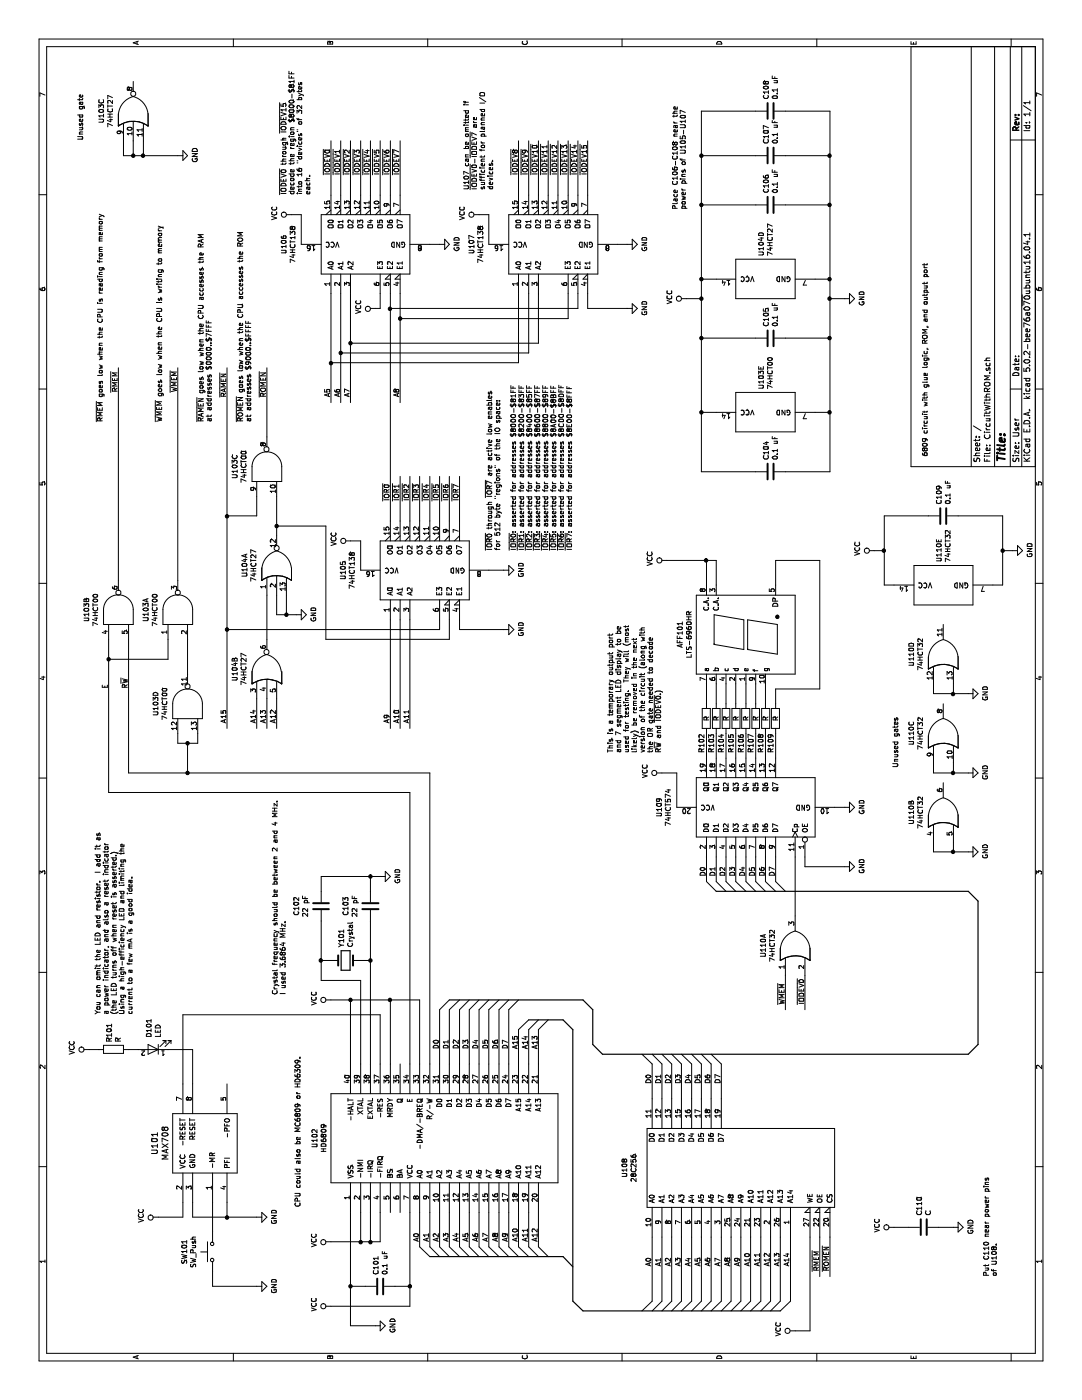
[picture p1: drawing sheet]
EESchema Schematic File Version 4
LIBS:CircuitWithROM-cache
EELAYER 26 0
EELAYER END
$Descr User 14173 10953
encoding utf-8
Sheet 1 1
Title ""
Date ""
Rev ""
Comp ""
Comment1 ""
Comment2 ""
Comment3 ""
Comment4 ""
$EndDescr
$Comp
L ya68k:MAX708 U101
U 1 1
P 2600 2050
F 0 "U101" H 2600 2537 60  0000 C CNN
F 1 "MAX708" H 2600 2431 60  0000 C CNN
F 2 "" H 2600 2050 60  0000 C CNN
F 3 "" H 2600 2050 60  0000 C CNN
	1    2600 2050
	1    0    0    -1  
$EndComp
$Comp
L Switch:SW_Push SW101
U 1 1
P 1500 2150
F 0 "SW101" H 1500 2435 50  0000 C CNN
F 1 "SW_Push" H 1500 2344 50  0000 C CNN
F 2 "" H 1500 2350 50  0001 C CNN
F 3 "" H 1500 2350 50  0001 C CNN
	1    1500 2150
	1    0    0    -1  
$EndComp
Wire Wire Line
	2000 1850 1850 1850
Wire Wire Line
	1850 1850 1850 1600
$Comp
L power:VCC #PWR?
U 1 1
P 1850 1600
F 0 "#PWR?" H 1850 1450 50  0001 C CNN
F 1 "VCC" H 1867 1773 50  0000 C CNN
F 2 "" H 1850 1600 50  0001 C CNN
F 3 "" H 1850 1600 50  0001 C CNN
	1    1850 1600
	1    0    0    -1  
$EndComp
Wire Wire Line
	2000 1950 1850 1950
Wire Wire Line
	1850 1950 1850 2300
Wire Wire Line
	2000 2300 1850 2300
Connection ~ 1850 2300
Wire Wire Line
	1850 2300 1850 2600
$Comp
L power:GND #PWR?
U 1 1
P 1850 2600
F 0 "#PWR?" H 1850 2350 50  0001 C CNN
F 1 "GND" H 1855 2427 50  0000 C CNN
F 2 "" H 1850 2600 50  0001 C CNN
F 3 "" H 1850 2600 50  0001 C CNN
	1    1850 2600
	1    0    0    -1  
$EndComp
Wire Wire Line
	2000 2150 1700 2150
Wire Wire Line
	1300 2150 1150 2150
Wire Wire Line
	1150 2150 1150 2600
$Comp
L power:GND #PWR?
U 1 1
P 1150 2600
F 0 "#PWR?" H 1150 2350 50  0001 C CNN
F 1 "GND" H 1155 2427 50  0000 C CNN
F 2 "" H 1150 2600 50  0001 C CNN
F 3 "" H 1150 2600 50  0001 C CNN
	1    1150 2600
	1    0    0    -1  
$EndComp
$Comp
L HD6809:HD6809 U102
U 1 1
P 2650 4500
F 0 "U102" H 2650 5815 50  0000 C CNN
F 1 "HD6809" H 2650 5724 50  0000 C CNN
F 2 "MODULE" H 2650 4500 50  0001 C CNN
F 3 "DOCUMENTATION" H 2650 4500 50  0001 C CNN
	1    2650 4500
	1    0    0    -1  
$EndComp
Wire Wire Line
	3400 3850 3900 3850
Wire Wire Line
	3900 3850 3900 1850
Wire Wire Line
	3900 1850 3200 1850
$Comp
L device:LED D101
U 1 1
P 3550 1550
F 0 "D101" V 3588 1433 50  0000 R CNN
F 1 "LED" V 3497 1433 50  0000 R CNN
F 2 "" H 3550 1550 50  0001 C CNN
F 3 "" H 3550 1550 50  0001 C CNN
	1    3550 1550
	0    -1   -1   0   
$EndComp
$Comp
L device:R R101
U 1 1
P 3550 1150
F 0 "R101" H 3620 1196 50  0000 L CNN
F 1 "R" H 3620 1105 50  0000 L CNN
F 2 "" V 3480 1150 50  0001 C CNN
F 3 "" H 3550 1150 50  0001 C CNN
	1    3550 1150
	1    0    0    -1  
$EndComp
Wire Wire Line
	3550 1300 3550 1400
Wire Wire Line
	3550 1700 3550 1950
Wire Wire Line
	3550 1950 3200 1950
Wire Wire Line
	3550 1000 3550 900 
$Comp
L power:VCC #PWR?
U 1 1
P 3550 900
F 0 "#PWR?" H 3550 750 50  0001 C CNN
F 1 "VCC" H 3567 1073 50  0000 C CNN
F 2 "" H 3550 900 50  0001 C CNN
F 3 "" H 3550 900 50  0001 C CNN
	1    3550 900 
	1    0    0    -1  
$EndComp
Wire Wire Line
	1900 3550 1150 3550
Wire Wire Line
	750  3550 750  3800
$Comp
L power:GND #PWR?
U 1 1
P 750 3800
F 0 "#PWR?" H 750 3550 50  0001 C CNN
F 1 "GND" H 755 3627 50  0000 C CNN
F 2 "" H 750 3800 50  0001 C CNN
F 3 "" H 750 3800 50  0001 C CNN
	1    750  3800
	1    0    0    -1  
$EndComp
Wire Wire Line
	1900 4150 1150 4150
Wire Wire Line
	950  4150 950  3350
$Comp
L power:VCC #PWR?
U 1 1
P 950 3350
F 0 "#PWR?" H 950 3200 50  0001 C CNN
F 1 "VCC" H 967 3523 50  0000 C CNN
F 2 "" H 950 3350 50  0001 C CNN
F 3 "" H 950 3350 50  0001 C CNN
	1    950  3350
	1    0    0    -1  
$EndComp
$Comp
L device:C C101
U 1 1
P 1150 3850
F 0 "C101" H 1265 3896 50  0000 L CNN
F 1 "0.1 uF" H 1265 3805 50  0000 L CNN
F 2 "" H 1188 3700 50  0001 C CNN
F 3 "" H 1150 3850 50  0001 C CNN
	1    1150 3850
	1    0    0    -1  
$EndComp
Wire Wire Line
	1150 3700 1150 3550
Connection ~ 1150 3550
Wire Wire Line
	1150 3550 750  3550
Wire Wire Line
	1150 4000 1150 4150
Connection ~ 1150 4150
Wire Wire Line
	1150 4150 950  4150
Wire Wire Line
	3400 3550 4050 3550
Wire Wire Line
	4050 3550 4050 3350
$Comp
L power:VCC #PWR?
U 1 1
P 4050 3350
F 0 "#PWR?" H 4050 3200 50  0001 C CNN
F 1 "VCC" H 4067 3523 50  0000 C CNN
F 2 "" H 4050 3350 50  0001 C CNN
F 3 "" H 4050 3350 50  0001 C CNN
	1    4050 3350
	1    0    0    -1  
$EndComp
Wire Wire Line
	3400 4250 4050 4250
Wire Wire Line
	4050 4250 4050 3950
Connection ~ 4050 3550
$Comp
L device:Crystal Y101
U 1 1
P 4450 3500
F 0 "Y101" V 4404 3631 50  0000 L CNN
F 1 "Crystal" V 4495 3631 50  0000 L CNN
F 2 "" H 4450 3500 50  0001 C CNN
F 3 "" H 4450 3500 50  0001 C CNN
	1    4450 3500
	0    1    1    0   
$EndComp
Wire Wire Line
	4450 3250 4450 3350
Wire Wire Line
	4450 3750 4450 3650
$Comp
L device:C C102
U 1 1
P 5000 3250
F 0 "C102" V 4748 3250 50  0000 C CNN
F 1 "22 pF" V 4839 3250 50  0000 C CNN
F 2 "" H 5038 3100 50  0001 C CNN
F 3 "" H 5000 3250 50  0001 C CNN
	1    5000 3250
	0    1    1    0   
$EndComp
$Comp
L device:C C103
U 1 1
P 5000 3750
F 0 "C103" V 4748 3750 50  0000 C CNN
F 1 "22 pF" V 4839 3750 50  0000 C CNN
F 2 "" H 5038 3600 50  0001 C CNN
F 3 "" H 5000 3750 50  0001 C CNN
	1    5000 3750
	0    1    1    0   
$EndComp
Wire Wire Line
	4850 3250 4450 3250
Wire Wire Line
	4850 3750 4450 3750
Wire Wire Line
	5150 3250 5300 3250
Wire Wire Line
	5300 3250 5300 3750
Wire Wire Line
	5150 3750 5300 3750
Connection ~ 5300 3750
Wire Wire Line
	5300 3750 5300 3850
$Comp
L power:GND #PWR?
U 1 1
P 5300 3850
F 0 "#PWR?" H 5300 3600 50  0001 C CNN
F 1 "GND" H 5305 3677 50  0000 C CNN
F 2 "" H 5300 3850 50  0001 C CNN
F 3 "" H 5300 3850 50  0001 C CNN
	1    5300 3850
	1    0    0    -1  
$EndComp
Wire Wire Line
	1900 3850 1600 3850
Wire Wire Line
	1600 3850 1600 3750
$Comp
L power:VCC #PWR?
U 1 1
P 1600 3350
F 0 "#PWR?" H 1600 3200 50  0001 C CNN
F 1 "VCC" H 1617 3523 50  0000 C CNN
F 2 "" H 1600 3350 50  0001 C CNN
F 3 "" H 1600 3350 50  0001 C CNN
	1    1600 3350
	1    0    0    -1  
$EndComp
Wire Wire Line
	3400 3750 4450 3750
Connection ~ 4450 3750
Wire Wire Line
	4450 3250 4250 3250
Wire Wire Line
	4250 3250 4250 3650
Wire Wire Line
	4250 3650 3400 3650
Connection ~ 4450 3250
Wire Wire Line
	1900 3750 1600 3750
Connection ~ 1600 3750
Wire Wire Line
	1600 3750 1600 3650
Wire Wire Line
	1900 3650 1600 3650
Connection ~ 1600 3650
Wire Wire Line
	1600 3650 1600 3350
Text Notes 4100 2900 0    50   ~ 0
Crystal frequency should be between 2 and 4 MHz.\nI used 3.6864 MHz.
Text Notes 3900 1350 0    50   ~ 0
You can omit the LED and resistor.  I add it as\na power indicator, and also a reset indicator\n(the LED turns off when reset is asserted.)\nUsing a high-efficiency LED and limiting the\ncurrent to a few mA is a good idea.
Text Notes 9550 9400 0    50   ~ 0
6809 circuit with glue logic, ROM, and output port
Text Notes 1950 3050 0    50   ~ 0
CPU could also be MC6809 or HD6309.
Wire Wire Line
	3400 3950 4050 3950
Connection ~ 4050 3950
Wire Wire Line
	4050 3950 4050 3550
$Comp
L 74xx:74HC00 U103
U 2 1
P 8000 1200
F 0 "U103" H 8000 1525 50  0000 C CNN
F 1 "74HCT00" H 8000 1434 50  0000 C CNN
F 2 "" H 8000 1200 50  0001 C CNN
F 3 "" H 8000 1200 50  0001 C CNN
	2    8000 1200
	1    0    0    -1  
$EndComp
$Comp
L 74xx:74HC00 U103
U 1 1
P 8000 1800
F 0 "U103" H 8000 2125 50  0000 C CNN
F 1 "74HCT00" H 8000 2034 50  0000 C CNN
F 2 "" H 8000 1800 50  0001 C CNN
F 3 "" H 8000 1800 50  0001 C CNN
	1    8000 1800
	1    0    0    -1  
$EndComp
Wire Wire Line
	6150 4150 6150 1100
Wire Wire Line
	6150 1100 7500 1100
Wire Wire Line
	7700 1700 7500 1700
Wire Wire Line
	7500 1700 7500 1100
Connection ~ 7500 1100
Wire Wire Line
	7500 1100 7700 1100
Wire Wire Line
	3400 4150 6150 4150
$Comp
L 74xx:74HC00 U103
U 4 1
P 7050 1900
F 0 "U103" H 7050 2225 50  0000 C CNN
F 1 "74HCT00" H 7050 2134 50  0000 C CNN
F 2 "" H 7050 1900 50  0001 C CNN
F 3 "" H 7050 1900 50  0001 C CNN
	4    7050 1900
	1    0    0    -1  
$EndComp
Wire Wire Line
	3400 4350 6350 4350
Wire Wire Line
	6350 4350 6350 1900
Wire Wire Line
	6350 1300 7700 1300
Wire Wire Line
	6750 1800 6650 1800
Wire Wire Line
	6650 1800 6650 1900
Wire Wire Line
	6650 2000 6750 2000
Wire Wire Line
	6350 1900 6650 1900
Connection ~ 6350 1900
Wire Wire Line
	6350 1900 6350 1300
Connection ~ 6650 1900
Wire Wire Line
	6650 1900 6650 2000
Wire Wire Line
	7350 1900 7700 1900
Wire Wire Line
	8300 1200 10450 1200
Wire Wire Line
	8300 1800 10450 1800
Text Label 10200 1200 0    50   ~ 0
~RMEM
Text Label 10200 1800 0    50   ~ 0
~WMEM
$Comp
L 74xx:74LS27 U104
U 2 1
P 7400 2700
F 0 "U104" H 7400 3025 50  0000 C CNN
F 1 "74HCT27" H 7400 2934 50  0000 C CNN
F 2 "" H 7400 2700 50  0001 C CNN
F 3 "" H 7400 2700 50  0001 C CNN
	2    7400 2700
	1    0    0    -1  
$EndComp
Wire Wire Line
	1900 5150 1550 5150
Wire Wire Line
	1900 5250 1550 5250
Wire Wire Line
	1900 5350 1550 5350
Wire Wire Line
	1900 5450 1550 5450
Text Label 1600 5150 0    50   ~ 0
A9
Text Label 1600 5250 0    50   ~ 0
A10
Text Label 1600 5350 0    50   ~ 0
A11
Text Label 1600 5450 0    50   ~ 0
A12
Wire Wire Line
	3400 5450 3750 5450
Text Label 3550 5450 0    50   ~ 0
A13
Wire Wire Line
	3400 5250 3750 5250
Wire Wire Line
	3400 5350 3750 5350
Text Label 3550 5350 0    50   ~ 0
A14
Text Label 3550 5250 0    50   ~ 0
A15
Wire Wire Line
	7100 2600 6800 2600
Wire Wire Line
	7100 2700 6800 2700
Wire Wire Line
	7100 2800 6800 2800
Text Label 6850 2600 0    50   ~ 0
A14
Text Label 6850 2700 0    50   ~ 0
A13
Text Label 6850 2800 0    50   ~ 0
A12
$Comp
L 74xx:74LS27 U104
U 1 1
P 8450 2800
F 0 "U104" H 8450 3125 50  0000 C CNN
F 1 "74HCT27" H 8450 3034 50  0000 C CNN
F 2 "" H 8450 2800 50  0001 C CNN
F 3 "" H 8450 2800 50  0001 C CNN
	1    8450 2800
	1    0    0    -1  
$EndComp
Wire Wire Line
	8150 2700 7700 2700
Wire Wire Line
	8150 2800 7950 2800
Wire Wire Line
	7950 2800 7950 2900
Wire Wire Line
	8150 2900 7950 2900
Connection ~ 7950 2900
Wire Wire Line
	7950 2900 7950 3000
$Comp
L power:GND #PWR?
U 1 1
P 7950 3000
F 0 "#PWR?" H 7950 2750 50  0001 C CNN
F 1 "GND" H 7955 2827 50  0000 C CNN
F 2 "" H 7950 3000 50  0001 C CNN
F 3 "" H 7950 3000 50  0001 C CNN
	1    7950 3000
	1    0    0    -1  
$EndComp
$Comp
L 74xx:74HC00 U103
U 3 1
P 9450 2700
F 0 "U103" H 9450 3025 50  0000 C CNN
F 1 "74HCT00" H 9450 2934 50  0000 C CNN
F 2 "" H 9450 2700 50  0001 C CNN
F 3 "" H 9450 2700 50  0001 C CNN
	3    9450 2700
	1    0    0    -1  
$EndComp
Wire Wire Line
	9150 2800 8850 2800
Wire Wire Line
	6800 2300 7800 2300
Text Label 6850 2300 0    50   ~ 0
A15
Text Label 10150 2300 0    50   ~ 0
~RAMEN
Wire Wire Line
	9150 2600 8950 2600
Wire Wire Line
	8950 2600 8950 2300
Connection ~ 8950 2300
Wire Wire Line
	8950 2300 10450 2300
Wire Wire Line
	9750 2700 10450 2700
Text Label 10150 2700 0    50   ~ 0
~ROMEN
$Comp
L 74xx:74LS138 U105
U 1 1
P 8400 4250
F 0 "U105" H 8400 5028 50  0000 C CNN
F 1 "74HCT138" H 8400 4937 50  0000 C CNN
F 2 "" H 8400 4250 50  0001 C CNN
F 3 "" H 8400 4250 50  0001 C CNN
	1    8400 4250
	1    0    0    -1  
$EndComp
Wire Wire Line
	7900 3950 6800 3950
Wire Wire Line
	7900 4050 6800 4050
Wire Wire Line
	7900 4150 6800 4150
Text Label 6850 3950 0    50   ~ 0
A9
Text Label 6850 4050 0    50   ~ 0
A10
Text Label 6850 4150 0    50   ~ 0
A11
Wire Wire Line
	7900 4450 7800 4450
Wire Wire Line
	7800 4450 7800 2300
Connection ~ 7800 2300
Wire Wire Line
	7800 2300 8950 2300
Wire Wire Line
	7900 4650 7800 4650
Wire Wire Line
	7800 4650 7800 5100
Wire Wire Line
	8400 4950 8400 5100
$Comp
L power:GND #PWR?
U 1 1
P 7800 5100
F 0 "#PWR?" H 7800 4850 50  0001 C CNN
F 1 "GND" H 7805 4927 50  0000 C CNN
F 2 "" H 7800 5100 50  0001 C CNN
F 3 "" H 7800 5100 50  0001 C CNN
	1    7800 5100
	1    0    0    -1  
$EndComp
$Comp
L power:GND #PWR?
U 1 1
P 8400 5100
F 0 "#PWR?" H 8400 4850 50  0001 C CNN
F 1 "GND" H 8405 4927 50  0000 C CNN
F 2 "" H 8400 5100 50  0001 C CNN
F 3 "" H 8400 5100 50  0001 C CNN
	1    8400 5100
	1    0    0    -1  
$EndComp
Wire Wire Line
	7900 4550 7700 4550
Wire Wire Line
	7700 4550 7700 3300
Wire Wire Line
	7700 3300 8850 3300
Wire Wire Line
	8850 3300 8850 2800
Connection ~ 8850 2800
Wire Wire Line
	8850 2800 8750 2800
Wire Wire Line
	8400 3650 8700 3650
Wire Wire Line
	8700 3650 8700 3550
$Comp
L power:VCC #PWR?
U 1 1
P 8700 3550
F 0 "#PWR?" H 8700 3400 50  0001 C CNN
F 1 "VCC" H 8717 3723 50  0000 C CNN
F 2 "" H 8700 3550 50  0001 C CNN
F 3 "" H 8700 3550 50  0001 C CNN
	1    8700 3550
	1    0    0    -1  
$EndComp
Text Label 7200 1100 0    50   ~ 0
E
Text Label 7200 1300 0    50   ~ 0
R~W
$Comp
L 74xx:74LS138 U106
U 1 1
P 11700 3650
F 0 "U106" H 11700 4428 50  0000 C CNN
F 1 "74HCT138" H 11700 4337 50  0000 C CNN
F 2 "" H 11700 3650 50  0001 C CNN
F 3 "" H 11700 3650 50  0001 C CNN
	1    11700 3650
	1    0    0    -1  
$EndComp
Wire Wire Line
	8900 3950 11050 3950
Wire Wire Line
	11200 3850 11050 3850
Wire Wire Line
	11050 3850 11050 3800
$Comp
L power:VCC #PWR?
U 1 1
P 11050 3800
F 0 "#PWR?" H 11050 3650 50  0001 C CNN
F 1 "VCC" H 11067 3973 50  0000 C CNN
F 2 "" H 11050 3800 50  0001 C CNN
F 3 "" H 11050 3800 50  0001 C CNN
	1    11050 3800
	1    0    0    -1  
$EndComp
Wire Wire Line
	1900 5050 1550 5050
Text Label 1600 5050 0    50   ~ 0
A8
Wire Wire Line
	1900 4750 1550 4750
Wire Wire Line
	1900 4850 1550 4850
Wire Wire Line
	1900 4950 1550 4950
Text Label 1600 4750 0    50   ~ 0
A5
Text Label 1600 4850 0    50   ~ 0
A6
Text Label 1600 4950 0    50   ~ 0
A7
Wire Wire Line
	11200 4050 10950 4050
Text Label 10150 4050 0    50   ~ 0
A8
Wire Wire Line
	11700 4350 11700 4450
$Comp
L power:GND #PWR?
U 1 1
P 11700 4450
F 0 "#PWR?" H 11700 4200 50  0001 C CNN
F 1 "GND" H 11705 4277 50  0000 C CNN
F 2 "" H 11700 4450 50  0001 C CNN
F 3 "" H 11700 4450 50  0001 C CNN
	1    11700 4450
	1    0    0    -1  
$EndComp
Wire Wire Line
	11700 3050 12000 3050
Wire Wire Line
	12000 3050 12000 2950
$Comp
L power:VCC #PWR?
U 1 1
P 12000 2950
F 0 "#PWR?" H 12000 2800 50  0001 C CNN
F 1 "VCC" H 12017 3123 50  0000 C CNN
F 2 "" H 12000 2950 50  0001 C CNN
F 3 "" H 12000 2950 50  0001 C CNN
	1    12000 2950
	1    0    0    -1  
$EndComp
$Comp
L 74xx:74LS138 U107
U 1 1
P 11700 5550
F 0 "U107" H 11700 6328 50  0000 C CNN
F 1 "74HCT138" H 11700 6237 50  0000 C CNN
F 2 "" H 11700 5550 50  0001 C CNN
F 3 "" H 11700 5550 50  0001 C CNN
	1    11700 5550
	1    0    0    -1  
$EndComp
Wire Wire Line
	11700 6250 11700 6350
$Comp
L power:GND #PWR?
U 1 1
P 11700 6350
F 0 "#PWR?" H 11700 6100 50  0001 C CNN
F 1 "GND" H 11705 6177 50  0000 C CNN
F 2 "" H 11700 6350 50  0001 C CNN
F 3 "" H 11700 6350 50  0001 C CNN
	1    11700 6350
	1    0    0    -1  
$EndComp
Wire Wire Line
	11700 4950 12000 4950
Wire Wire Line
	12000 4950 12000 4850
$Comp
L power:VCC #PWR?
U 1 1
P 12000 4850
F 0 "#PWR?" H 12000 4700 50  0001 C CNN
F 1 "VCC" H 12017 5023 50  0000 C CNN
F 2 "" H 12000 4850 50  0001 C CNN
F 3 "" H 12000 4850 50  0001 C CNN
	1    12000 4850
	1    0    0    -1  
$EndComp
Wire Wire Line
	11200 5750 10950 5750
Wire Wire Line
	10950 5750 10950 4050
Connection ~ 10950 4050
Wire Wire Line
	10950 4050 10100 4050
Wire Wire Line
	11200 5950 11050 5950
Wire Wire Line
	11050 5950 11050 6350
$Comp
L power:GND #PWR?
U 1 1
P 11050 6350
F 0 "#PWR?" H 11050 6100 50  0001 C CNN
F 1 "GND" H 11055 6177 50  0000 C CNN
F 2 "" H 11050 6350 50  0001 C CNN
F 3 "" H 11050 6350 50  0001 C CNN
	1    11050 6350
	1    0    0    -1  
$EndComp
Wire Wire Line
	11200 5850 11050 5850
Wire Wire Line
	11050 5850 11050 3950
Connection ~ 11050 3950
Wire Wire Line
	11050 3950 11200 3950
Wire Wire Line
	11200 3350 10500 3350
Wire Wire Line
	11200 3450 10600 3450
Wire Wire Line
	11200 3550 10700 3550
Text Label 10150 3350 0    50   ~ 0
A5
Text Label 10150 3450 0    50   ~ 0
A6
Text Label 10150 3550 0    50   ~ 0
A7
Wire Wire Line
	11200 5250 10500 5250
Wire Wire Line
	10500 5250 10500 3350
Connection ~ 10500 3350
Wire Wire Line
	10500 3350 10100 3350
Wire Wire Line
	11200 5350 10600 5350
Wire Wire Line
	10600 5350 10600 3450
Connection ~ 10600 3450
Wire Wire Line
	10600 3450 10100 3450
Wire Wire Line
	11200 5450 10700 5450
Wire Wire Line
	10700 5450 10700 3550
Connection ~ 10700 3550
Wire Wire Line
	10700 3550 10100 3550
Wire Wire Line
	8900 4050 9350 4050
Wire Wire Line
	8900 4150 9350 4150
Wire Wire Line
	8900 4250 9350 4250
Wire Wire Line
	8900 4350 9350 4350
Wire Wire Line
	8900 4450 9350 4450
Wire Wire Line
	8900 4550 9350 4550
Wire Wire Line
	8900 4650 9350 4650
Text Label 9100 3950 0    50   ~ 0
~IOR0
Text Label 9100 4050 0    50   ~ 0
~IOR1
Text Label 9100 4150 0    50   ~ 0
~IOR2
Text Label 9100 4250 0    50   ~ 0
~IOR3
Text Label 9100 4350 0    50   ~ 0
~IOR4
Text Label 9100 4450 0    50   ~ 0
~IOR5
Text Label 9100 4550 0    50   ~ 0
~IOR6
Text Label 9100 4650 0    50   ~ 0
~IOR7
Wire Wire Line
	12200 3350 12750 3350
Wire Wire Line
	12200 3450 12750 3450
Wire Wire Line
	12200 3550 12750 3550
Wire Wire Line
	12200 3650 12750 3650
Wire Wire Line
	12200 3750 12750 3750
Wire Wire Line
	12200 3850 12750 3850
Wire Wire Line
	12200 3950 12750 3950
Wire Wire Line
	12200 4050 12750 4050
Wire Wire Line
	12200 5250 12750 5250
Wire Wire Line
	12200 5350 12750 5350
Wire Wire Line
	12200 5450 12750 5450
Wire Wire Line
	12200 5550 12750 5550
Wire Wire Line
	12200 5650 12750 5650
Wire Wire Line
	12200 5750 12750 5750
Wire Wire Line
	12200 5850 12750 5850
Wire Wire Line
	12200 5950 12750 5950
Text Label 12400 3350 0    50   ~ 0
~IODEV0
Text Label 12400 3450 0    50   ~ 0
~IODEV1
Text Label 12400 3550 0    50   ~ 0
~IODEV2
Text Label 12400 3650 0    50   ~ 0
~IODEV3
Text Label 12400 3750 0    50   ~ 0
~IODEV4
Text Label 12400 3850 0    50   ~ 0
~IODEV5
Text Label 12400 3950 0    50   ~ 0
~IODEV6
Text Label 12400 4050 0    50   ~ 0
~IODEV7
Text Label 12400 5250 0    50   ~ 0
~IODEV8
Text Label 12400 5350 0    50   ~ 0
~IODEV9
Text Label 12400 5450 0    50   ~ 0
~IODEV10
Text Label 12400 5550 0    50   ~ 0
~IODEV11
Text Label 12400 5650 0    50   ~ 0
~IODEV12
Text Label 12400 5750 0    50   ~ 0
~IODEV13
Text Label 12400 5850 0    50   ~ 0
~IODEV14
Text Label 12400 5950 0    50   ~ 0
~IODEV15
Text Notes 9900 1050 0    50   ~ 0
~RMEM~ goes low when the CPU is reading from memory
Text Notes 9900 1650 0    50   ~ 0
~WMEM~ goes low when the CPU is writing to memory
Text Notes 9900 2150 0    50   ~ 0
~RAMEN~ goes low when the CPU accesses the RAM\nat addresses $0000..$7FFF
Text Notes 9900 2550 0    50   ~ 0
~ROMEN~ goes low when the CPU accesses the ROM\nat addresses $9000..$FFFF
Text Notes 8600 5800 0    50   ~ 0
~IOR0~ through ~IOR7~ are active low enables\nfor 512 byte "regions" of the IO space:\n\n~IOR0~: asserted for addresses $8000-$81FF\n~IOR1~: asserted for addresses $8200-$83FF\n~IOR2~: asserted for addresses $8400-$85FF\n~IOR3~: asserted for addresses $8600-$87FF\n~IOR4~: asserted for addresses $8800-$89FF\n~IOR5~: asserted for addresses $8A00-$8BFF\n~IOR6~: asserted for addresses $8C00-$8DFF\n~IOR7~: asserted for addresses $8E00-$8FFF
Text Notes 12200 3150 0    50   ~ 0
~IODEV0~ through ~IODEV15~\ndecode the region $8000-$81FF\ninto 16 "devices" of 32 bytes\neach.
$Comp
L 74xx:74LS27 U104
U 4 1
P 11350 7750
F 0 "U104" H 11580 7796 50  0000 L CNN
F 1 "74HCT27" H 11580 7705 50  0000 L CNN
F 2 "" H 11350 7750 50  0001 C CNN
F 3 "" H 11350 7750 50  0001 C CNN
	4    11350 7750
	1    0    0    -1  
$EndComp
$Comp
L 74xx:74HC00 U103
U 5 1
P 10000 7750
F 0 "U103" H 10230 7796 50  0000 L CNN
F 1 "74HCT00" H 10230 7705 50  0000 L CNN
F 2 "" H 10000 7750 50  0001 C CNN
F 3 "" H 10000 7750 50  0001 C CNN
	5    10000 7750
	1    0    0    -1  
$EndComp
$Comp
L device:C C104
U 1 1
P 9400 7800
F 0 "C104" H 9515 7846 50  0000 L CNN
F 1 "0.1 uF" H 9515 7755 50  0000 L CNN
F 2 "" H 9438 7650 50  0001 C CNN
F 3 "" H 9400 7800 50  0001 C CNN
	1    9400 7800
	1    0    0    -1  
$EndComp
Wire Wire Line
	9400 7650 9400 7100
Wire Wire Line
	9400 7100 10000 7100
Wire Wire Line
	13050 7100 13050 7650
Wire Wire Line
	11150 7100 11150 6950
Connection ~ 11150 7100
Wire Wire Line
	11150 7100 11350 7100
$Comp
L power:VCC #PWR?
U 1 1
P 11150 6950
F 0 "#PWR?" H 11150 6800 50  0001 C CNN
F 1 "VCC" H 11167 7123 50  0000 C CNN
F 2 "" H 11150 6950 50  0001 C CNN
F 3 "" H 11150 6950 50  0001 C CNN
	1    11150 6950
	1    0    0    -1  
$EndComp
Wire Wire Line
	10000 7250 10000 7100
Connection ~ 10000 7100
Wire Wire Line
	10000 7100 10750 7100
Wire Wire Line
	11350 7250 11350 7100
Connection ~ 11350 7100
Wire Wire Line
	11350 7100 12100 7100
Wire Wire Line
	12100 7650 12100 7100
Connection ~ 12100 7100
Wire Wire Line
	12100 7100 12600 7100
Wire Wire Line
	12600 7650 12600 7100
Connection ~ 12600 7100
Wire Wire Line
	12600 7100 13050 7100
Wire Wire Line
	9400 7950 9400 8400
Wire Wire Line
	9400 8400 10000 8400
Wire Wire Line
	13050 8400 13050 7950
Wire Wire Line
	10000 8250 10000 8400
Connection ~ 10000 8400
Wire Wire Line
	10000 8400 10750 8400
Wire Wire Line
	11350 8250 11350 8400
Connection ~ 11350 8400
Wire Wire Line
	11350 8400 12100 8400
Wire Wire Line
	12100 7950 12100 8400
Connection ~ 12100 8400
Wire Wire Line
	12100 8400 12600 8400
Wire Wire Line
	12600 7950 12600 8400
Connection ~ 12600 8400
Wire Wire Line
	12600 8400 13050 8400
Wire Wire Line
	10750 7650 10750 7100
Connection ~ 10750 7100
Wire Wire Line
	10750 7100 11150 7100
Wire Wire Line
	10750 7950 10750 8400
Connection ~ 10750 8400
Wire Wire Line
	10750 8400 11150 8400
$Comp
L device:C C105
U 1 1
P 10750 7800
F 0 "C105" H 10865 7846 50  0000 L CNN
F 1 "0.1 uF" H 10865 7755 50  0000 L CNN
F 2 "" H 10788 7650 50  0001 C CNN
F 3 "" H 10750 7800 50  0001 C CNN
	1    10750 7800
	1    0    0    -1  
$EndComp
$Comp
L device:C C106
U 1 1
P 12100 7800
F 0 "C106" H 12215 7846 50  0000 L CNN
F 1 "0.1 uF" H 12215 7755 50  0000 L CNN
F 2 "" H 12138 7650 50  0001 C CNN
F 3 "" H 12100 7800 50  0001 C CNN
	1    12100 7800
	1    0    0    -1  
$EndComp
$Comp
L device:C C107
U 1 1
P 12600 7800
F 0 "C107" H 12715 7846 50  0000 L CNN
F 1 "0.1 uF" H 12715 7755 50  0000 L CNN
F 2 "" H 12638 7650 50  0001 C CNN
F 3 "" H 12600 7800 50  0001 C CNN
	1    12600 7800
	1    0    0    -1  
$EndComp
$Comp
L device:C C108
U 1 1
P 13050 7800
F 0 "C108" H 13165 7846 50  0000 L CNN
F 1 "0.1 uF" H 13165 7755 50  0000 L CNN
F 2 "" H 13088 7650 50  0001 C CNN
F 3 "" H 13050 7800 50  0001 C CNN
	1    13050 7800
	1    0    0    -1  
$EndComp
Text Notes 12050 6950 0    50   ~ 0
Place C106-C108 near the\npower pins of U105-U107
Wire Wire Line
	11150 8400 11150 8550
Connection ~ 11150 8400
Wire Wire Line
	11150 8400 11350 8400
$Comp
L power:GND #PWR?
U 1 1
P 11150 8550
F 0 "#PWR?" H 11150 8300 50  0001 C CNN
F 1 "GND" H 11155 8377 50  0000 C CNN
F 2 "" H 11150 8550 50  0001 C CNN
F 3 "" H 11150 8550 50  0001 C CNN
	1    11150 8550
	1    0    0    -1  
$EndComp
Text Notes 12250 5000 0    50   ~ 0
U107 can be omitted if\n~IODEV0~-~IODEV7~ are\nsufficient for planned I/O\ndevices.
Wire Wire Line
	3400 4450 3950 4450
Wire Wire Line
	3400 4550 3950 4550
Wire Wire Line
	3400 4650 3950 4650
Wire Wire Line
	3400 4750 3950 4750
Wire Wire Line
	3400 4850 3950 4850
Wire Wire Line
	3400 4950 3950 4950
Wire Wire Line
	3400 5050 3950 5050
Wire Wire Line
	3400 5150 3950 5150
Text Label 3550 4450 0    50   ~ 0
D0
Text Label 3550 4550 0    50   ~ 0
D1
Text Label 3550 4650 0    50   ~ 0
D2
Text Label 3550 4750 0    50   ~ 0
D3
Text Label 3550 4850 0    50   ~ 0
D4
Text Label 3550 4950 0    50   ~ 0
D5
Text Label 3550 5050 0    50   ~ 0
D6
Text Label 3550 5150 0    50   ~ 0
D7
Wire Wire Line
	1650 6600 1000 6600
Wire Wire Line
	1650 6700 1000 6700
Wire Wire Line
	1650 6800 1000 6800
Wire Wire Line
	1650 6900 1000 6900
Wire Wire Line
	1650 7000 1000 7000
Wire Wire Line
	1650 7100 1000 7100
Wire Wire Line
	1650 7200 1000 7200
Wire Wire Line
	1650 7300 1000 7300
Wire Wire Line
	1650 7400 1000 7400
Wire Wire Line
	1650 7500 1000 7500
Wire Wire Line
	1650 7600 1000 7600
Wire Wire Line
	1650 7700 1000 7700
Wire Wire Line
	1650 7800 1000 7800
Wire Wire Line
	1650 7900 1000 7900
Wire Wire Line
	1650 8000 1000 8000
Wire Wire Line
	1650 8200 700  8200
Text Label 1350 6600 0    50   ~ 0
A0
Text Label 1350 6700 0    50   ~ 0
A1
Text Label 1350 6800 0    50   ~ 0
A2
Text Label 1350 6900 0    50   ~ 0
A3
Text Label 1350 7000 0    50   ~ 0
A4
Text Label 1350 7100 0    50   ~ 0
A5
Text Label 1350 7200 0    50   ~ 0
A6
Text Label 1350 7300 0    50   ~ 0
A7
Text Label 1350 7400 0    50   ~ 0
A8
Text Label 1350 7500 0    50   ~ 0
A9
Text Label 1350 7600 0    50   ~ 0
A10
Text Label 1350 7700 0    50   ~ 0
A11
Text Label 1350 7800 0    50   ~ 0
A12
Text Label 1350 7900 0    50   ~ 0
A13
Text Label 1350 8000 0    50   ~ 0
A14
Wire Wire Line
	3050 6600 3400 6600
Wire Wire Line
	3050 6700 3400 6700
Wire Wire Line
	3050 6800 3400 6800
Wire Wire Line
	3050 6900 3400 6900
Wire Wire Line
	3050 7000 3400 7000
Wire Wire Line
	3050 7100 3400 7100
Wire Wire Line
	3050 7200 3400 7200
Wire Wire Line
	3050 7300 3400 7300
Text Label 3200 6600 0    50   ~ 0
D0
Text Label 3200 6700 0    50   ~ 0
D1
Text Label 3200 6800 0    50   ~ 0
D2
Text Label 3200 6900 0    50   ~ 0
D3
Text Label 3200 7000 0    50   ~ 0
D4
Text Label 3200 7100 0    50   ~ 0
D5
Text Label 3200 7200 0    50   ~ 0
D6
Text Label 3200 7300 0    50   ~ 0
D7
Wire Wire Line
	1650 8400 1250 8400
Wire Wire Line
	1650 8300 1250 8300
Text Label 1300 8400 0    50   ~ 0
~ROMEN~
Text Label 1300 8300 0    50   ~ 0
~RMEM~
Wire Wire Line
	1900 4250 1550 4250
Wire Wire Line
	1900 4350 1550 4350
Wire Wire Line
	1900 4450 1550 4450
Wire Wire Line
	1900 4550 1550 4550
Wire Wire Line
	1900 4650 1550 4650
Text Label 1600 4250 0    50   ~ 0
A0
Text Label 1600 4350 0    50   ~ 0
A1
Text Label 1600 4450 0    50   ~ 0
A2
Text Label 1600 4550 0    50   ~ 0
A3
Text Label 1600 4650 0    50   ~ 0
A4
Entry Bus Bus
	3750 5800 3850 5700
Entry Wire Line
	3750 5250 3850 5350
Entry Wire Line
	3750 5350 3850 5450
Entry Wire Line
	3750 5450 3850 5550
Entry Bus Bus
	1350 5800 1450 5700
Entry Wire Line
	1450 4350 1550 4250
Entry Wire Line
	1450 4450 1550 4350
Entry Wire Line
	1450 4550 1550 4450
Entry Wire Line
	1450 4650 1550 4550
Entry Wire Line
	1450 4750 1550 4650
Entry Wire Line
	1450 4850 1550 4750
Entry Wire Line
	1450 4950 1550 4850
Entry Wire Line
	1450 5050 1550 4950
Entry Wire Line
	1450 5150 1550 5050
Entry Wire Line
	1450 5250 1550 5150
Entry Wire Line
	1450 5350 1550 5250
Entry Wire Line
	1450 5450 1550 5350
Entry Wire Line
	1450 5550 1550 5450
Entry Bus Bus
	900  5900 1000 5800
Entry Wire Line
	900  6500 1000 6600
Entry Wire Line
	900  6600 1000 6700
Entry Wire Line
	900  6700 1000 6800
Entry Wire Line
	900  6800 1000 6900
Entry Wire Line
	900  6900 1000 7000
Entry Wire Line
	900  7000 1000 7100
Entry Wire Line
	900  7100 1000 7200
Entry Wire Line
	900  7200 1000 7300
Entry Wire Line
	900  7300 1000 7400
Entry Wire Line
	900  7400 1000 7500
Entry Wire Line
	900  7500 1000 7600
Entry Wire Line
	900  7600 1000 7700
Entry Wire Line
	900  7700 1000 7800
Entry Wire Line
	900  7800 1000 7900
Entry Wire Line
	900  7900 1000 8000
Entry Wire Line
	3950 4450 4050 4550
Entry Wire Line
	3950 4550 4050 4650
Entry Wire Line
	3950 4650 4050 4750
Entry Wire Line
	3950 4750 4050 4850
Entry Wire Line
	3950 4850 4050 4950
Entry Wire Line
	3950 4950 4050 5050
Entry Wire Line
	3950 5050 4050 5150
Entry Wire Line
	3950 5150 4050 5250
Entry Bus Bus
	3950 6000 4050 5900
Wire Bus Line
	3950 6000 3600 6000
Entry Bus Bus
	3500 6100 3600 6000
Entry Wire Line
	3400 6600 3500 6500
Entry Wire Line
	3400 6700 3500 6600
Entry Wire Line
	3400 6800 3500 6700
Entry Wire Line
	3400 6900 3500 6800
Entry Wire Line
	3400 7000 3500 6900
Entry Wire Line
	3400 7100 3500 7000
Entry Wire Line
	3400 7200 3500 7100
Entry Wire Line
	3400 7300 3500 7200
$Comp
L 74xx:74LS574 U109
U 1 1
P 6000 7650
F 0 "U109" H 6000 8628 50  0000 C CNN
F 1 "74HCT574" H 6000 8537 50  0000 C CNN
F 2 "" H 6000 7650 50  0001 C CNN
F 3 "" H 6000 7650 50  0001 C CNN
	1    6000 7650
	1    0    0    -1  
$EndComp
Wire Wire Line
	5500 8050 4900 8050
Wire Wire Line
	5500 8150 5400 8150
Wire Wire Line
	5400 8150 5400 8550
$Comp
L power:GND #PWR?
U 1 1
P 5400 8550
F 0 "#PWR?" H 5400 8300 50  0001 C CNN
F 1 "GND" H 5405 8377 50  0000 C CNN
F 2 "" H 5400 8550 50  0001 C CNN
F 3 "" H 5400 8550 50  0001 C CNN
	1    5400 8550
	1    0    0    -1  
$EndComp
Wire Wire Line
	6000 8450 6000 8550
$Comp
L power:GND #PWR?
U 1 1
P 6000 8550
F 0 "#PWR?" H 6000 8300 50  0001 C CNN
F 1 "GND" H 6005 8377 50  0000 C CNN
F 2 "" H 6000 8550 50  0001 C CNN
F 3 "" H 6000 8550 50  0001 C CNN
	1    6000 8550
	1    0    0    -1  
$EndComp
Wire Wire Line
	6000 6850 6350 6850
Wire Wire Line
	6350 6850 6350 6700
$Comp
L power:VCC #PWR?
U 1 1
P 6350 6700
F 0 "#PWR?" H 6350 6550 50  0001 C CNN
F 1 "VCC" H 6367 6873 50  0000 C CNN
F 2 "" H 6350 6700 50  0001 C CNN
F 3 "" H 6350 6700 50  0001 C CNN
	1    6350 6700
	1    0    0    -1  
$EndComp
Text Notes 6550 6700 0    50   ~ 0
This is a temporary output port\nand 7 segment LED display to be\nused for testing.  They will (most\nlikely) be removed in the next\nversion of the circuit (along with\nthe OR gate needed to decode\nR~W~ and ~IODEV0~.)
$Comp
L Display_Character:LTS-6960HR AFF101
U 1 1
P 7750 7550
F 0 "AFF101" H 7750 8217 50  0000 C CNN
F 1 "LTS-6960HR" H 7750 8126 50  0000 C CNN
F 2 "Display_7Segment:7SegmentLED_LTS6760_LTS6780" H 7750 6950 50  0001 C CNN
F 3 "" H 7750 7550 50  0001 C CNN
	1    7750 7550
	1    0    0    -1  
$EndComp
Wire Wire Line
	8250 7250 8500 7250
Wire Wire Line
	8250 7150 8500 7150
Wire Wire Line
	8500 6750 8500 7150
Connection ~ 8500 7150
Wire Wire Line
	8500 7150 8500 7250
$Comp
L power:VCC #PWR?
U 1 1
P 8500 6750
F 0 "#PWR?" H 8500 6600 50  0001 C CNN
F 1 "VCC" H 8517 6923 50  0000 C CNN
F 2 "" H 8500 6750 50  0001 C CNN
F 3 "" H 8500 6750 50  0001 C CNN
	1    8500 6750
	1    0    0    -1  
$EndComp
Wire Wire Line
	7200 8300 8500 8300
Wire Wire Line
	8500 8300 8500 7850
Wire Wire Line
	8500 7850 8250 7850
Entry Bus Bus
	3500 9800 3600 9900
Wire Wire Line
	5500 7150 5250 7150
Wire Wire Line
	5500 7250 5250 7250
Wire Wire Line
	5500 7350 5250 7350
Wire Wire Line
	5500 7450 5250 7450
Wire Wire Line
	5500 7550 5250 7550
Wire Wire Line
	5500 7650 5250 7650
Wire Wire Line
	5500 7750 5250 7750
Wire Wire Line
	5500 7850 5250 7850
Text Label 5300 7150 0    50   ~ 0
D0
Text Label 5300 7250 0    50   ~ 0
D1
Text Label 5300 7350 0    50   ~ 0
D2
Text Label 5300 7450 0    50   ~ 0
D3
Text Label 5300 7550 0    50   ~ 0
D4
Text Label 5300 7650 0    50   ~ 0
D5
Text Label 5300 7750 0    50   ~ 0
D6
Text Label 5300 7850 0    50   ~ 0
D7
Entry Wire Line
	5150 7250 5250 7150
Entry Wire Line
	5150 7350 5250 7250
Entry Wire Line
	5150 7450 5250 7350
Entry Wire Line
	5150 7550 5250 7450
Entry Wire Line
	5150 7650 5250 7550
Entry Wire Line
	5150 7750 5250 7650
Entry Wire Line
	5150 7850 5250 7750
Entry Wire Line
	5150 7950 5250 7850
Entry Bus Bus
	5050 9900 5150 9800
Wire Bus Line
	5050 9900 3600 9900
$Comp
L device:R R102
U 1 1
P 6900 7150
F 0 "R102" V 6850 6900 50  0000 C CNN
F 1 "R" V 6900 7150 50  0000 C CNN
F 2 "" V 6830 7150 50  0001 C CNN
F 3 "" H 6900 7150 50  0001 C CNN
	1    6900 7150
	0    1    1    0   
$EndComp
$Comp
L device:R R103
U 1 1
P 6900 7250
F 0 "R103" V 6850 7000 50  0000 C CNN
F 1 "R" V 6900 7250 50  0000 C CNN
F 2 "" V 6830 7250 50  0001 C CNN
F 3 "" H 6900 7250 50  0001 C CNN
	1    6900 7250
	0    1    1    0   
$EndComp
$Comp
L device:R R104
U 1 1
P 6900 7350
F 0 "R104" V 6850 7100 50  0000 C CNN
F 1 "R" V 6900 7350 50  0000 C CNN
F 2 "" V 6830 7350 50  0001 C CNN
F 3 "" H 6900 7350 50  0001 C CNN
	1    6900 7350
	0    1    1    0   
$EndComp
$Comp
L device:R R105
U 1 1
P 6900 7450
F 0 "R105" V 6850 7200 50  0000 C CNN
F 1 "R" V 6900 7450 50  0000 C CNN
F 2 "" V 6830 7450 50  0001 C CNN
F 3 "" H 6900 7450 50  0001 C CNN
	1    6900 7450
	0    1    1    0   
$EndComp
$Comp
L device:R R106
U 1 1
P 6900 7550
F 0 "R106" V 6850 7300 50  0000 C CNN
F 1 "R" V 6900 7550 50  0000 C CNN
F 2 "" V 6830 7550 50  0001 C CNN
F 3 "" H 6900 7550 50  0001 C CNN
	1    6900 7550
	0    1    1    0   
$EndComp
$Comp
L device:R R107
U 1 1
P 6900 7650
F 0 "R107" V 6850 7400 50  0000 C CNN
F 1 "R" V 6900 7650 50  0000 C CNN
F 2 "" V 6830 7650 50  0001 C CNN
F 3 "" H 6900 7650 50  0001 C CNN
	1    6900 7650
	0    1    1    0   
$EndComp
$Comp
L device:R R108
U 1 1
P 6900 7750
F 0 "R108" V 6850 7500 50  0000 C CNN
F 1 "R" V 6900 7750 50  0000 C CNN
F 2 "" V 6830 7750 50  0001 C CNN
F 3 "" H 6900 7750 50  0001 C CNN
	1    6900 7750
	0    1    1    0   
$EndComp
$Comp
L device:R R109
U 1 1
P 6900 7850
F 0 "R109" V 6850 7600 50  0000 C CNN
F 1 "R" V 6900 7850 50  0000 C CNN
F 2 "" V 6830 7850 50  0001 C CNN
F 3 "" H 6900 7850 50  0001 C CNN
	1    6900 7850
	0    1    1    0   
$EndComp
Wire Wire Line
	6500 7150 6750 7150
Wire Wire Line
	6500 7250 6750 7250
Wire Wire Line
	6500 7350 6750 7350
Wire Wire Line
	6500 7450 6750 7450
Wire Wire Line
	6500 7550 6750 7550
Wire Wire Line
	6500 7650 6750 7650
Wire Wire Line
	6500 7750 6750 7750
Wire Wire Line
	6500 7850 6750 7850
Wire Wire Line
	7050 7150 7250 7150
Wire Wire Line
	7050 7250 7250 7250
Wire Wire Line
	7050 7350 7250 7350
Wire Wire Line
	7050 7450 7250 7450
Wire Wire Line
	7050 7550 7250 7550
Wire Wire Line
	7050 7650 7250 7650
Wire Wire Line
	7050 7750 7250 7750
Wire Wire Line
	7050 7850 7200 7850
Wire Wire Line
	7200 7850 7200 8300
$Comp
L 74xx:74LS27 U103
U 3 1
P 13050 1350
F 0 "U103" H 13050 1675 50  0000 C CNN
F 1 "74HCT27" H 13050 1584 50  0000 C CNN
F 2 "" H 13050 1350 50  0001 C CNN
F 3 "" H 13050 1350 50  0001 C CNN
	3    13050 1350
	1    0    0    -1  
$EndComp
Wire Wire Line
	12750 1450 12600 1450
$Comp
L power:GND #PWR?
U 1 1
P 12600 1800
F 0 "#PWR?" H 12600 1550 50  0001 C CNN
F 1 "GND" H 12605 1627 50  0000 C CNN
F 2 "" H 12600 1800 50  0001 C CNN
F 3 "" H 12600 1800 50  0001 C CNN
	1    12600 1800
	1    0    0    -1  
$EndComp
Wire Wire Line
	12600 1800 12600 1450
Wire Wire Line
	12600 1250 12750 1250
Wire Wire Line
	12600 1350 12750 1350
Wire Wire Line
	12600 1350 12600 1450
Connection ~ 12600 1450
Wire Wire Line
	12600 1250 12600 1350
Connection ~ 12600 1350
Text Notes 12750 850  0    50   ~ 0
Unused gate
$Comp
L 74xx:74LS32 U110
U 1 1
P 4600 8050
F 0 "U110" H 4600 8375 50  0000 C CNN
F 1 "74HCT32" H 4600 8284 50  0000 C CNN
F 2 "" H 4600 8050 50  0001 C CNN
F 3 "" H 4600 8050 50  0001 C CNN
	1    4600 8050
	1    0    0    -1  
$EndComp
Wire Wire Line
	4300 7950 3950 7950
Wire Wire Line
	4300 8150 3950 8150
Text Label 4000 8150 0    50   ~ 0
~IODEV0~
$Comp
L 74xx:74LS32 U110
U 2 1
P 5950 9550
F 0 "U110" H 5950 9875 50  0000 C CNN
F 1 "74HCT32" H 5950 9784 50  0000 C CNN
F 2 "" H 5950 9550 50  0001 C CNN
F 3 "" H 5950 9550 50  0001 C CNN
	2    5950 9550
	1    0    0    -1  
$EndComp
$Comp
L 74xx:74LS32 U110
U 3 1
P 6750 9550
F 0 "U110" H 6750 9875 50  0000 C CNN
F 1 "74HCT32" H 6750 9784 50  0000 C CNN
F 2 "" H 6750 9550 50  0001 C CNN
F 3 "" H 6750 9550 50  0001 C CNN
	3    6750 9550
	1    0    0    -1  
$EndComp
$Comp
L 74xx:74LS32 U110
U 4 1
P 7550 9550
F 0 "U110" H 7550 9875 50  0000 C CNN
F 1 "74HCT32" H 7550 9784 50  0000 C CNN
F 2 "" H 7550 9550 50  0001 C CNN
F 3 "" H 7550 9550 50  0001 C CNN
	4    7550 9550
	1    0    0    -1  
$EndComp
Wire Wire Line
	5650 9450 5550 9450
Wire Wire Line
	5550 9450 5550 9650
Wire Wire Line
	5650 9650 5550 9650
Connection ~ 5550 9650
Wire Wire Line
	5550 9650 5550 9800
$Comp
L power:GND #PWR?
U 1 1
P 5550 9800
F 0 "#PWR?" H 5550 9550 50  0001 C CNN
F 1 "GND" H 5555 9627 50  0000 C CNN
F 2 "" H 5550 9800 50  0001 C CNN
F 3 "" H 5550 9800 50  0001 C CNN
	1    5550 9800
	1    0    0    -1  
$EndComp
Wire Wire Line
	6450 9450 6350 9450
Wire Wire Line
	6350 9450 6350 9650
Wire Wire Line
	6450 9650 6350 9650
Connection ~ 6350 9650
Wire Wire Line
	6350 9650 6350 9800
$Comp
L power:GND #PWR?
U 1 1
P 6350 9800
F 0 "#PWR?" H 6350 9550 50  0001 C CNN
F 1 "GND" H 6355 9627 50  0000 C CNN
F 2 "" H 6350 9800 50  0001 C CNN
F 3 "" H 6350 9800 50  0001 C CNN
	1    6350 9800
	1    0    0    -1  
$EndComp
Wire Wire Line
	7250 9450 7150 9450
Wire Wire Line
	7150 9450 7150 9650
Wire Wire Line
	7250 9650 7150 9650
Connection ~ 7150 9650
Wire Wire Line
	7150 9650 7150 9800
$Comp
L power:GND #PWR?
U 1 1
P 7150 9800
F 0 "#PWR?" H 7150 9550 50  0001 C CNN
F 1 "GND" H 7155 9627 50  0000 C CNN
F 2 "" H 7150 9800 50  0001 C CNN
F 3 "" H 7150 9800 50  0001 C CNN
	1    7150 9800
	1    0    0    -1  
$EndComp
Text Notes 6400 9100 0    50   ~ 0
Unused gates
$Comp
L 74xx:74LS32 U110
U 5 1
P 8250 9550
F 0 "U110" H 8480 9596 50  0000 L CNN
F 1 "74HCT32" H 8480 9505 50  0000 L CNN
F 2 "" H 8250 9550 50  0001 C CNN
F 3 "" H 8250 9550 50  0001 C CNN
	5    8250 9550
	1    0    0    -1  
$EndComp
Wire Wire Line
	8250 9050 8250 8950
Wire Wire Line
	8250 8950 8600 8950
Wire Wire Line
	8950 8950 8950 9400
$Comp
L device:C C109
U 1 1
P 8950 9550
F 0 "C109" H 9065 9596 50  0000 L CNN
F 1 "0.1 uF" H 9065 9505 50  0000 L CNN
F 2 "" H 8988 9400 50  0001 C CNN
F 3 "" H 8950 9550 50  0001 C CNN
	1    8950 9550
	1    0    0    -1  
$EndComp
Wire Wire Line
	8250 10050 8250 10150
Wire Wire Line
	8250 10150 8600 10150
Wire Wire Line
	8950 10150 8950 9700
Wire Wire Line
	8600 8850 8600 8950
Connection ~ 8600 8950
Wire Wire Line
	8600 8950 8950 8950
$Comp
L power:VCC #PWR?
U 1 1
P 8600 8850
F 0 "#PWR?" H 8600 8700 50  0001 C CNN
F 1 "VCC" H 8617 9023 50  0000 C CNN
F 2 "" H 8600 8850 50  0001 C CNN
F 3 "" H 8600 8850 50  0001 C CNN
	1    8600 8850
	1    0    0    -1  
$EndComp
Wire Wire Line
	8600 10250 8600 10150
Connection ~ 8600 10150
Wire Wire Line
	8600 10150 8950 10150
$Comp
L power:GND #PWR?
U 1 1
P 8600 10250
F 0 "#PWR?" H 8600 10000 50  0001 C CNN
F 1 "GND" H 8605 10077 50  0000 C CNN
F 2 "" H 8600 10250 50  0001 C CNN
F 3 "" H 8600 10250 50  0001 C CNN
	1    8600 10250
	1    0    0    -1  
$EndComp
Text Label 4000 7950 0    50   ~ 0
~WMEM~
$Comp
L memory:28C256 U108
U 1 1
P 2350 7500
F 0 "U108" H 2350 8678 50  0000 C CNN
F 1 "28C256" H 2350 8587 50  0000 C CNN
F 2 "" H 2350 7500 50  0001 C CNN
F 3 "" H 2350 7500 50  0001 C CNN
	1    2350 7500
	1    0    0    -1  
$EndComp
Wire Wire Line
	700  8050 700  8200
$Comp
L power:VCC #PWR?
U 1 1
P 700 8050
F 0 "#PWR?" H 700 7900 50  0001 C CNN
F 1 "VCC" H 717 8223 50  0000 C CNN
F 2 "" H 700 8050 50  0001 C CNN
F 3 "" H 700 8050 50  0001 C CNN
	1    700  8050
	1    0    0    -1  
$EndComp
$Comp
L device:C C110
U 1 1
P 1750 9350
F 0 "C110" H 1865 9396 50  0000 L CNN
F 1 "C" H 1865 9305 50  0000 L CNN
F 2 "" H 1788 9200 50  0001 C CNN
F 3 "" H 1750 9350 50  0001 C CNN
	1    1750 9350
	1    0    0    -1  
$EndComp
Wire Wire Line
	1750 9200 1750 9050
Wire Wire Line
	1750 9650 1750 9500
Wire Bus Line
	1000 5800 3750 5800
Wire Bus Line
	3850 5350 3850 5700
Wire Bus Line
	5150 7250 5150 9800
Wire Bus Line
	3500 6100 3500 9800
Wire Bus Line
	4050 4550 4050 5900
Wire Bus Line
	1450 4350 1450 5700
Wire Bus Line
	900  5900 900  7900
$Comp
L power:VCC #PWR?
U 1 1
P 1750 9050
F 0 "#PWR?" H 1750 8900 50  0001 C CNN
F 1 "VCC" H 1767 9223 50  0000 C CNN
F 2 "" H 1750 9050 50  0001 C CNN
F 3 "" H 1750 9050 50  0001 C CNN
	1    1750 9050
	1    0    0    -1  
$EndComp
$Comp
L power:GND #PWR?
U 1 1
P 1750 9650
F 0 "#PWR?" H 1750 9400 50  0001 C CNN
F 1 "GND" H 1755 9477 50  0000 C CNN
F 2 "" H 1750 9650 50  0001 C CNN
F 3 "" H 1750 9650 50  0001 C CNN
	1    1750 9650
	1    0    0    -1  
$EndComp
Text Notes 1250 10100 0    50   ~ 0
Put C110 near power pins\nof U108.
$EndSCHEMATC
